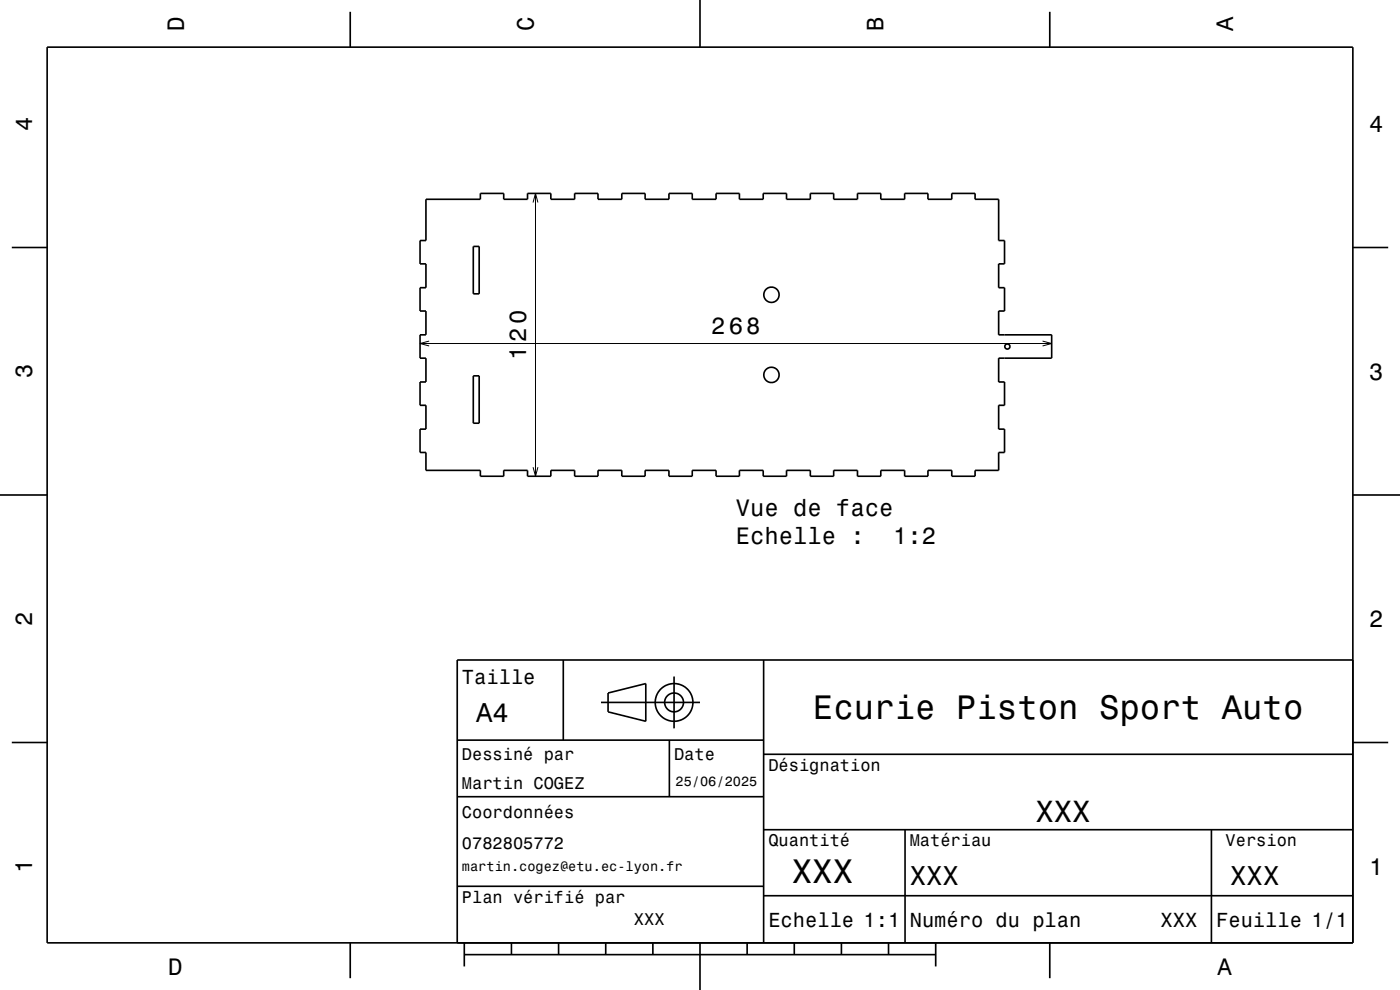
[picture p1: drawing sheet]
<svg xmlns="http://www.w3.org/2000/svg" width="297mm" height="210mm" viewBox="0 0 297 210" stroke-linecap="round" stroke-linejoin="round" font-family="sans-serif">
<g fill="none" stroke="#000" stroke-width=".35">
<path d="M10 10h277v190h-277zM74.3 2.5v7.5M148.5 0v10M222.7 2.5v7.5M2.5 52.5h7.5M90.4 42.3h11.5v-1.3h5v1.3h5v-1.3h5v1.3h5v-1.3h5v1.3h5v-1.3h5v1.3h5v-1.3h5v1.3h5v-1.3h5v1.3h5v-1.3h5v1.3h5v-1.3h5v1.3h5v-1.3h5v1.3h5v-1.3h5v1.3h5v-1.3h5v1.3h5v8.7h1.2v5h-1.2v5h1.2v5h-1.2v5h11.2v5h-11.2v5h1.2v5h-1.2v5h1.2v5h-1.2v3.8h-5v1.2h-5v-1.2h-5v1.2h-5v-1.2h-5v1.2h-5v-1.2h-5v1.2h-5v-1.2h-5v1.2h-5v-1.2h-5v1.2h-5v-1.2h-5v1.2h-5v-1.2h-5v1.2h-5v-1.2h-5v1.2h-5v-1.2h-5v1.2h-5v-1.2h-5v1.2h-5v-1.2h-11.5v-3.8h-1.3v-5h1.3v-5h-1.3v-5h1.3v-5h-1.3v-5h1.3v-5h-1.3v-5h1.3v-5h-1.3v-5h1.3zM100.4 52.3h1.3v10h-1.3zM287 52.5h7.5M100.4 79.7h1.3v10.1h-1.3zM0 105h10M287 105h10M119.5 140v17"/>
<path d="M162 140v60M287 140h-190v60M2.5 157.5h7.5M97 157h65M127.5 149h21M129 147l8-2v8l-8-2zM142 157v12M143 143.5v11M287 157.5h7.5M97 169h65M162 176h125M162 160h125"/>
<path d="M192 176v24M257 176v24M97 188h65M162 190h125M74.3 200v7.5M98.5 202.5h100M98.5 200v5M108.5 200v2.5M118.5 200v2.5M128.5 200v2.5M138.5 200v2.5M148.5 200v10"/>
<path d="M158.5 200v2.5M168.5 200v2.5M178.5 200v2.5M188.5 200v2.5M198.5 200v5M222.7 200v7.5"/>
<circle cx="163.7" cy="79.5" r="1.63"/>
<circle cx="163.7" cy="62.5" r="1.62"/>
<circle cx="213.7" cy="73.5" r=".55"/>
<circle cx="143" cy="149" r="2"/>
<circle cx="143" cy="149" r="4"/>
</g>
<path d="M113.1 43l.5-2 .5 2M113.6 41v60M89.1 72.9h134M91 72.4l-1.9 .5 1.9 .5M221.2 72.4l1.9 .5-1.9 .5M113.1 99.1l.5 1.9 .5-1.9" fill="none" stroke="#000" stroke-width=".21"/>
<g font-size="7.2">
<text x="172.5" y="152.6">Ecurie Piston Sport Auto</text>
<text x="168" y="187.3">XXX</text>
</g>
<text font-size="6.5" x="219.6" y="174.5">XXX</text>
<g font-size="5.8">
<text x="101" y="153.1">A4</text>
<text x="193" y="187.6">XXX</text>
<text x="261" y="187.6">XXX</text>
</g>
<g font-size="5">
<text x="39" y="6.5" transform="rotate(-90 39 6.5)">D</text>
<text x="113.2" y="6.5" transform="rotate(-90 113.2 6.5)">C</text>
<text x="187.4" y="6.5" transform="rotate(-90 187.4 6.5)">B</text>
<text x="261.6" y="6.5" transform="rotate(-90 261.6 6.5)">A</text>
<text x="6.8" y="27.8" transform="rotate(-90 6.8 27.8)">4</text>
<text x="290.5" y="28.1">4</text>
<text x="150.9" y="70.9">268</text>
<text x="111.6" y="76.3" transform="rotate(-90 111.6 76.3)">120</text>
<text x="6.8" y="80.3" transform="rotate(-90 6.8 80.3)">3</text>
<text x="290.5" y="80.6">3</text>
<text x="156.1" y="109.4">Vue de face</text>
<text x="156.1" y="115.4">Echelle :</text>
<text x="189.5" y="115.4">1:2</text>
<text x="6.8" y="132.8" transform="rotate(-90 6.8 132.8)">2</text>
<text x="290.5" y="133.1">2</text>
<text x="6.8" y="185.3" transform="rotate(-90 6.8 185.3)">1</text>
<text x="290.5" y="185.6">1</text>
<text x="35.7" y="206.8">D</text>
<text x="258.3" y="206.8">A</text>
</g>
<g font-size="4.3">
<text x="98" y="145.2">Taille</text>
<text x="163" y="196.6">Echelle 1:1</text>
<text x="193" y="196.6">Numéro du plan</text>
<text x="246.2" y="196.6">XXX</text>
<text x="258" y="196.6">Feuille 1/1</text>
</g>
<g font-size="3.6">
<text x="98" y="161.3">Dessiné par</text>
<text x="143" y="161.3">Date</text>
<text x="98" y="167.5">Martin COGEZ</text>
<text x="163" y="163.5">Désignation</text>
<text x="98" y="173.5">Coordonnées</text>
<text x="163" y="179.5">Quantité</text>
<text x="193" y="179.5">Matériau</text>
<text x="260" y="179.5">Version</text>
<text x="98" y="180.2">0782805772</text>
<text x="98" y="191.5">Plan vérifié par</text>
<text x="134.5" y="196.3">XXX</text>
</g>
<g font-size="2.9">
<text x="143.3" y="166.8">25/06/2025</text>
<text x="98" y="184.8">martin.cogez@etu.ec-lyon.fr</text>
</g>
</svg>
